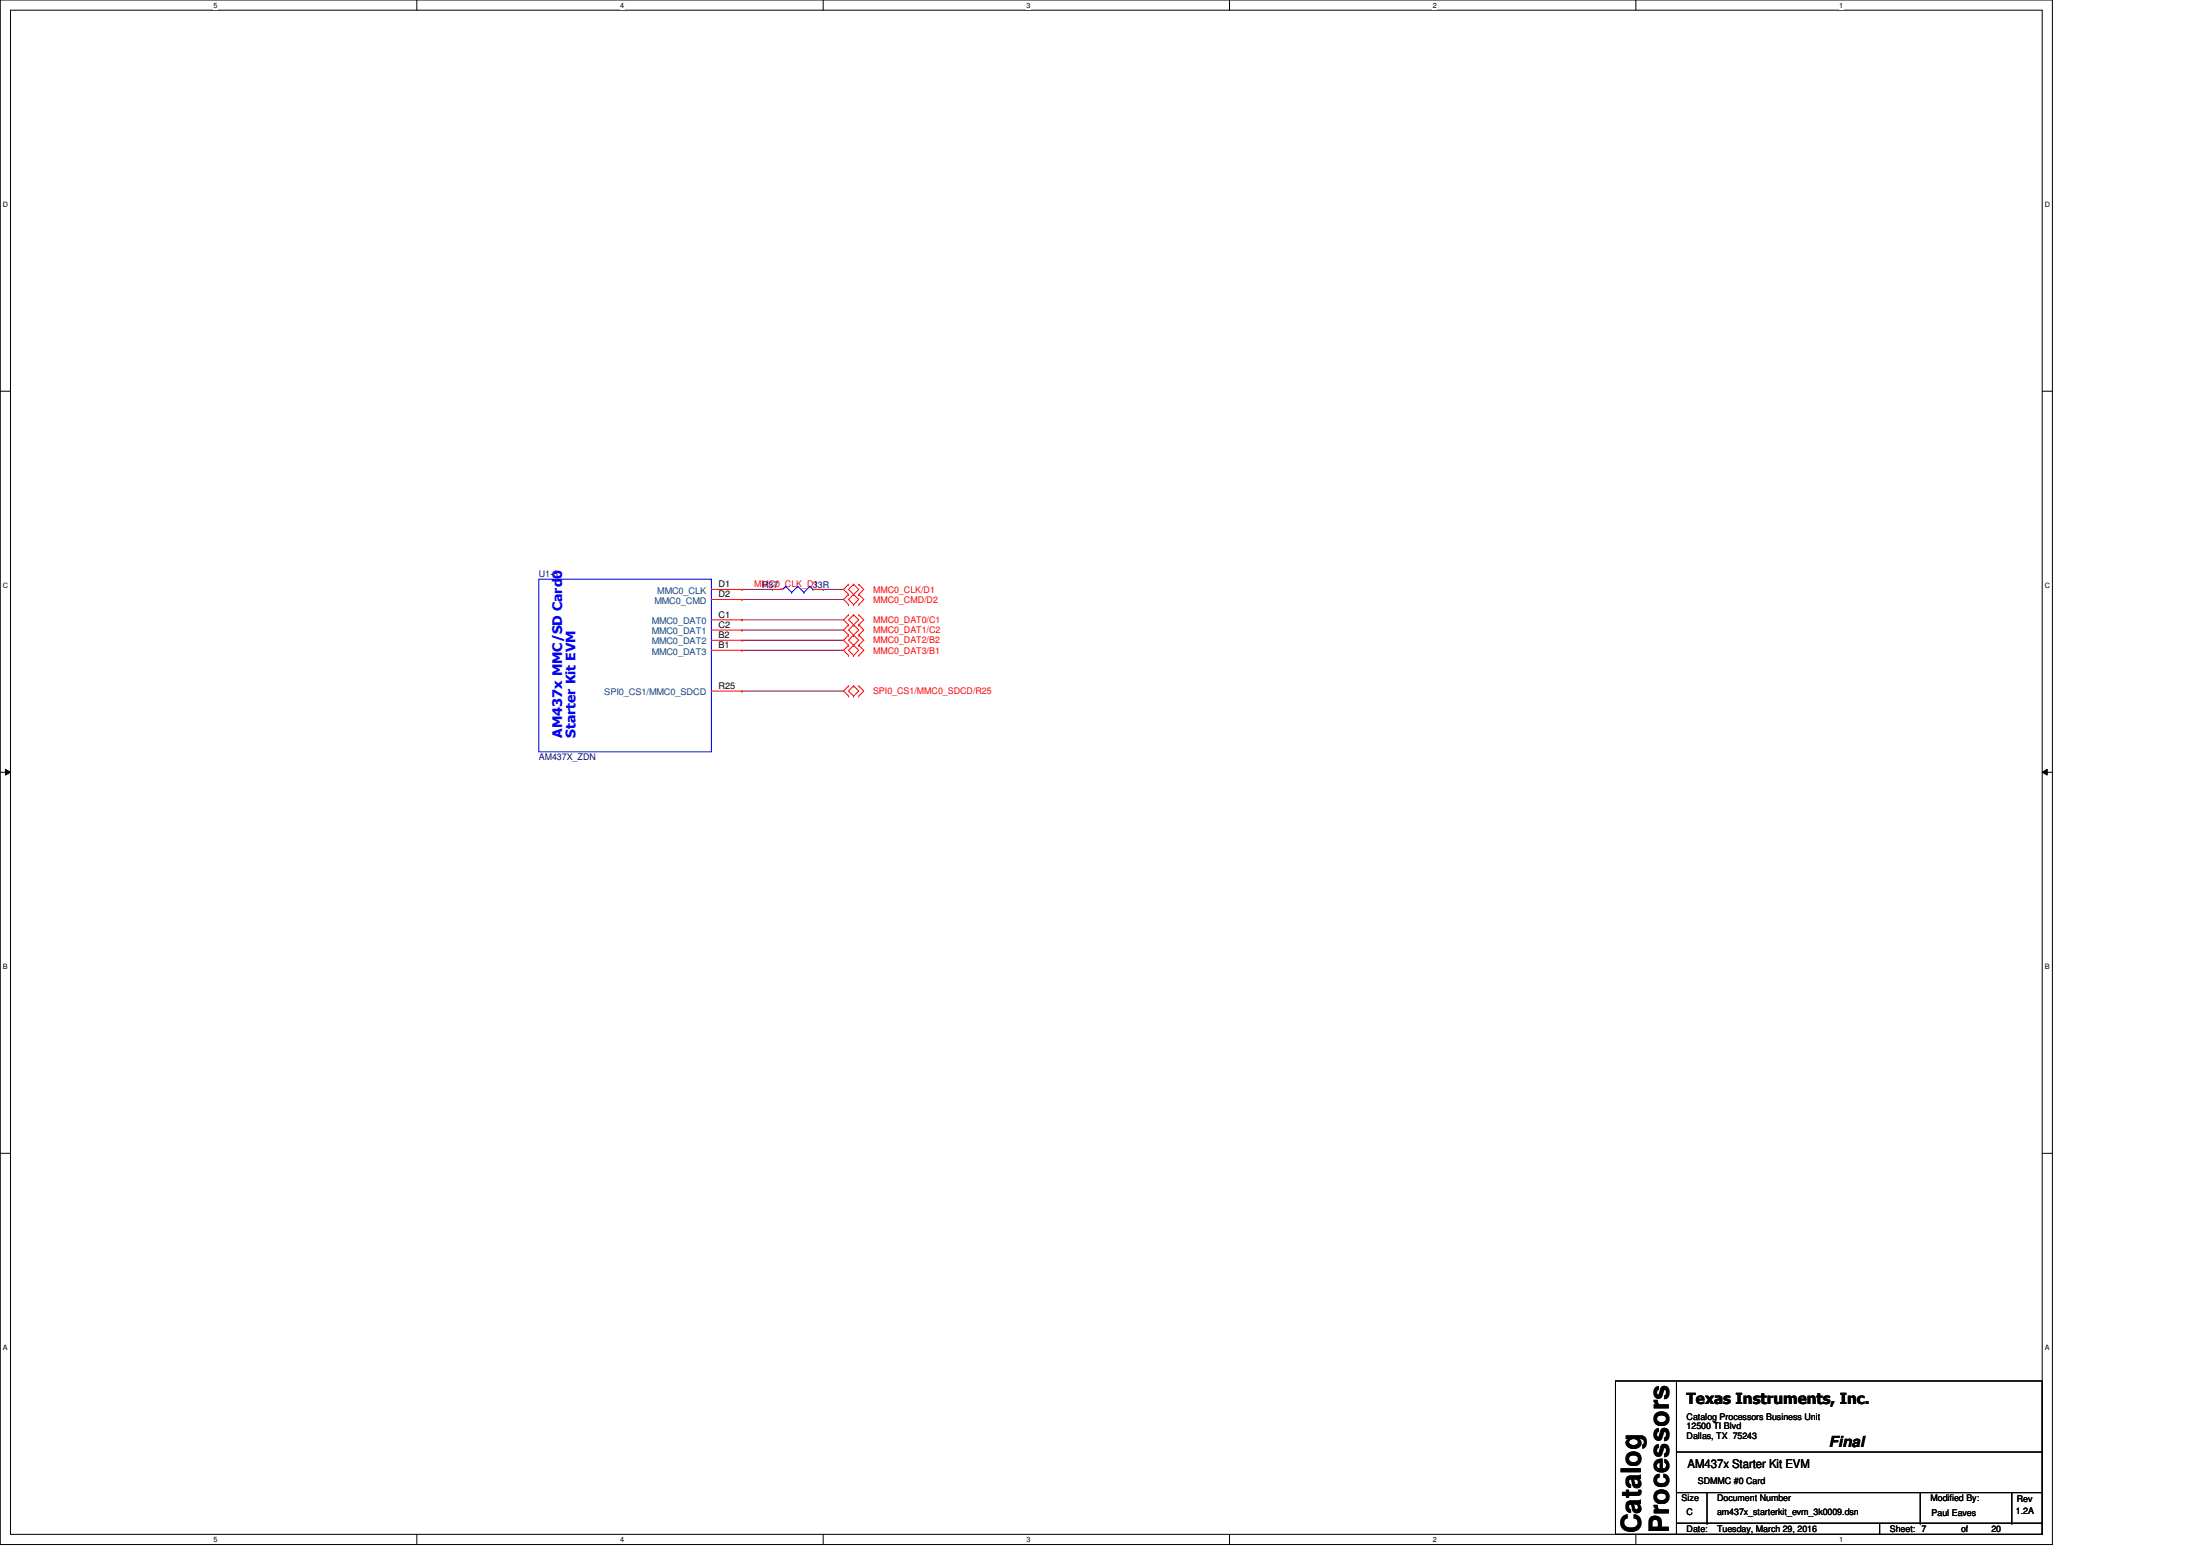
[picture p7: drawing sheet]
<svg xmlns="http://www.w3.org/2000/svg" width="297mm" height="210mm" viewBox="0 0 297 210" stroke-linecap="round" stroke-linejoin="round" font-family="sans-serif">
<path d="M0 0h277.1v208.5h-277.1zM1.4 1.4h274.3v205.7h-274.3z" fill="none" stroke="#000" stroke-width=".14"/>
<g fill="#fff">
<path d="M28.8 .1h.6v1.1h-.6z"/>
<path d="M28.8 207.3h.6v1.1h-.6z"/>
</g>
<path d="M56.3 0v1.4M56.3 207.1v1.4" fill="none" stroke="#000" stroke-width=".14"/>
<g fill="#fff">
<path d="M83.7 .1h.6v1.1h-.6z"/>
<path d="M83.7 207.3h.6v1.1h-.6z"/>
</g>
<path d="M111.1 0v1.4M111.1 207.1v1.4" fill="none" stroke="#000" stroke-width=".14"/>
<g fill="#fff">
<path d="M138.6 .1h.5v1.1h-.5z"/>
<path d="M138.6 207.3h.5v1.1h-.5z"/>
</g>
<path d="M166 0v1.4M166 207.1v1.4" fill="none" stroke="#000" stroke-width=".14"/>
<g fill="#fff">
<path d="M193.4 .1h.6v1.1h-.6z"/>
<path d="M193.4 207.3h.6v1.1h-.6z"/>
</g>
<path d="M220.9 0v1.4M220.9 207.1v1.4" fill="none" stroke="#000" stroke-width=".14"/>
<g fill="#fff">
<path d="M248.3 .1h.6v1.1h-.6z"/>
<path d="M248.3 207.3h.6v1.1h-.6z"/>
<path d="M.4 27.1h.7v1.1h-.7z"/>
<path d="M276.1 27.1h.7v1.1h-.7z"/>
<path d="M.4 78.5h.7v1.1h-.7z"/>
<path d="M276.1 78.5h.7v1.1h-.7z"/>
</g>
<path d="M0 52.8h1.4M275.7 52.8h1.4" fill="none" stroke="#000" stroke-width=".14"/>
<g fill="#fff">
<path d="M.4 130h.7v1.1h-.7z"/>
<path d="M276.1 130h.6v1.1h-.6z"/>
</g>
<path d="M0 104.2h1.4M.7 103.8l.7 .4-.7 .4zM275.7 104.2l.7-.4v.8zM275.7 104.2h1.4" fill="none" stroke="#000" stroke-width=".14"/>
<path d="M.7 103.8l.7 .4-.7 .4zM275.7 104.2l.7-.4v.8z" fill="#000"/>
<g fill="#fff">
<path d="M.4 181.4h.7v1.1h-.7z"/>
<path d="M276.1 181.4h.6v1.1h-.6z"/>
</g>
<g fill="none" stroke="#000" stroke-width=".14">
<path d="M0 155.7h1.4M275.7 155.7h1.4M218.1 186.4h57.6v20.7h-57.6zM226.4 186.4v20.6M226.4 196h49.3M275.7 196h.1M226.4 207h.1M226.4 201.5h49.3M226.4 205.6h49.3M230.5 205.6h.1M230.5 201.5v4.1M253.8 207h.1"/>
<path d="M253.8 205.6v1.4M259.3 205.6h.1M259.3 201.5v4.1M271.6 205.6h.1M271.6 201.5v4.1M275.7 201.5h.1M275.7 205.6h.1"/>
</g>
<g fill="none" stroke="#800040" stroke-width=".14">
<path d="M100.2 79.6h.1M100.2 79.6h4.1M111.1 79.6h.1M111.1 79.6h2.8M100.2 80.9h.1M100.2 83.7h.1M100.2 85h.1M100.2 86.4h.1M100.2 87.8h.1M100.2 93.3h.1M100.2 80.9h13.7M100.2 83.7h13.7"/>
<path d="M100.2 85h13.7M100.2 86.4h13.7M100.2 87.8h13.7M100.2 93.3h13.7"/>
</g>
<g fill="none" stroke="#f00" stroke-width=".14">
<path d="M96.1 79.6h4.1M100.2 79.6h.1M104.3 79.6h.1M104.3 79.6h1.4M109.8 79.6h1.3M111.1 79.6h.1M114.6 78.9h.1M114.6 78.9l-.7 .7 .7 .6M115.2 78.9h.1M115.2 78.9l-.6 .7 .6 .6M115.2 78.9l.7 .7-.7 .6M115.9 78.9h.1"/>
<path d="M115.9 78.9l.7 .7-.7 .6M96.1 80.9h4.1M96.1 83.7h4.1M96.1 85h4.1M96.1 86.4h4.1M96.1 87.8h4.1M96.1 93.3h4.1M100.2 80.9h.1M100.2 83.7h.1M100.2 85h.1M100.2 86.4h.1M100.2 87.8h.1"/>
<path d="M100.2 93.3h.1M114.6 80.2h.1M114.6 81.6h.1M114.6 83h.1M114.6 84.3h.1M114.6 85.7h.1M114.6 87.1h.1M114.6 88.5h.1M114.6 92.6h.1M114.6 94h.1M114.6 80.2l-.7 .7 .7 .7M114.6 83l-.7 .7 .7 .6"/>
<path d="M114.6 84.3l-.7 .7 .7 .7M114.6 87.1l-.7 .7 .7 .7M114.6 85.7l-.7 .7 .7 .7M114.6 92.6l-.7 .7 .7 .7M115.2 80.2h.1M115.2 81.6h.1M115.2 84.3h.1M115.2 83h.1M115.2 85.7h.1M115.2 87.1h.1M115.2 88.5h.1M115.2 94h.1"/>
<path d="M115.2 92.6h.1M115.2 80.2l-.6 .7 .6 .7M115.2 80.2l.7 .7-.7 .7M115.2 83l-.6 .7 1.3 1.3-.7 .7M115.2 83l.7 .7-.7 .6M115.2 84.3l-.6 .7 1.3 1.4-.7 .7M115.2 85.7l-.6 .7 .6 .7M115.2 87.1l-.6 .7 .6 .7M115.2 87.1l.7 .7-.7 .7M115.2 92.6l-.6 .7 .6 .7M115.2 92.6l.7 .7-.7 .7M115.9 80.2h.1"/>
<path d="M115.9 81.6h.1M115.9 83h.1M115.9 84.3h.1M115.9 85.7h.1M115.9 87.1h.1M115.9 88.5h.1M115.9 92.6h.1M115.9 94h.1M115.9 80.2l.7 .7-.7 .7M115.9 83l.7 .7-.7 .6M115.9 87.1l.7 .7-.7 .7M115.9 84.3l.7 .7-.7 .7"/>
<path d="M115.9 85.7l.7 .7-.7 .7M115.9 92.6l.7 .7-.7 .7"/>
</g>
<g fill="none" stroke="#00f" stroke-width=".14">
<path d="M72.7 78.2h23.4v23.3h-23.4zM106.1 79.1h.1M106.1 79.1l.8 .9M106.1 79.1l-.4 .5M106.9 80h.1M107.7 79.1h.1M107.7 79.1l-.8 .9M107.7 79.1l.8 .9M108.5 80h.1M109.4 79.1h.1M109.4 79.1l-.9 .9M109.4 79.1l.4 .5"/>
<path d="M109.8 79.6h.1"/>
</g>
<g font-size="3.7">
<text x="221.5" y="207" transform="rotate(-90 221.5 207)">Catalog</text>
<text x="225.3" y="207" transform="rotate(-90 225.3 207)">Processors</text>
</g>
<g font-size="2.1">
<text x="227.7" y="189.5">Texas Instruments, Inc.</text>
<text x="246.9" y="195.3">Final</text>
</g>
<g font-size="1.8" fill="#00f">
<text x="75.9" y="99.6" transform="rotate(-90 75.9 99.6)">AM437x MMC/SD Card0</text>
<text x="77.7" y="99.6" transform="rotate(-90 77.7 99.6)">Starter Kit EVM</text>
</g>
<text font-size="1.6" x="227.9" y="198.2">AM437x Starter Kit EVM</text>
<g font-size="1.2" fill="#000080">
<text x="72.7" y="77.9">U1-6</text>
<text x="102.9" y="79.3">R37</text>
<text x="109.8" y="79.3">33R</text>
<text x="72.7" y="102.6">AM437X_ZDN</text>
</g>
<g font-size="1.2" fill="#004080">
<text x="88.4" y="81.5">MMC0_CMD</text>
<text x="88.7" y="80.1">MMC0_CLK</text>
<text x="88" y="84.2">MMC0_DAT0</text>
<text x="88" y="85.6">MMC0_DAT1</text>
<text x="88" y="87">MMC0_DAT2</text>
<text x="88" y="88.3">MMC0_DAT3</text>
<text x="81.6" y="93.9">SPI0_CS1/MMC0_SDCD</text>
</g>
<g font-size="1.2">
<text x="97" y="79.3">D1</text>
<text x="97" y="80.6">D2</text>
<text x="97" y="83.4">C1</text>
<text x="97" y="84.8">C2</text>
<text x="97" y="86.1">B2</text>
<text x="97" y="87.5">B1</text>
<text x="97" y="93">R25</text>
<text x="227.7" y="191.6">Catalog Processors Business Unit</text>
<text x="227.7" y="192.9">12500 TI Blvd</text>
<text x="227.7" y="194.2">Dallas, TX 75243</text>
<text x="227.1" y="202.6">Size</text>
<text x="229.2" y="200.3">SDMMC #0 Card</text>
<text x="231.8" y="202.6">Document Number</text>
<text x="260.6" y="202.6">Modified By:</text>
<text x="272.3" y="202.8">Rev</text>
<text x="227.7" y="206.7">Date:</text>
<text x="227.7" y="204.5">C</text>
<text x="231.8" y="206.9">Tuesday, March 29, 2016</text>
<text x="231.8" y="204.5">am437x_starterkit_evm_3k0009.dsn</text>
<text x="255.2" y="206.7">Sheet: 7</text>
<text x="260.8" y="204.7">Paul Eaves</text>
<text x="264.8" y="206.7">of</text>
<text x="268.9" y="206.9">20</text>
<text x="272.2" y="204.4">1.2A</text>
</g>
<g font-size="1.2" fill="#f00">
<text x="101.8" y="79.2">MMC0_CLK_D1</text>
<text x="117.9" y="80">MMC0_CLK/D1</text>
<text x="117.9" y="81.4">MMC0_CMD/D2</text>
<text x="117.9" y="84.1">MMC0_DAT0/C1</text>
<text x="117.9" y="85.5">MMC0_DAT1/C2</text>
<text x="117.9" y="86.8">MMC0_DAT2/B2</text>
<text x="117.9" y="88.2">MMC0_DAT3/B1</text>
<text x="117.9" y="93.7">SPI0_CS1/MMC0_SDCD/R25</text>
</g>
<g font-size="1">
<text x="28.8" y="1">5</text>
<text x="83.7" y="1">4</text>
<text x="138.6" y="1">3</text>
<text x="193.4" y="1">2</text>
<text x="248.3" y="1">1</text>
<text x=".4" y="28">D</text>
<text x="276.1" y="28">D</text>
<text x=".4" y="79.4">C</text>
<text x="276.1" y="79.4">C</text>
<text x=".4" y="130.9">B</text>
<text x="276.1" y="130.9">B</text>
<text x=".4" y="182.3">A</text>
<text x="276.1" y="182.3">A</text>
<text x="28.8" y="208.2">5</text>
<text x="83.7" y="208.2">4</text>
<text x="138.6" y="208.2">3</text>
<text x="193.4" y="208.2">2</text>
<text x="248.3" y="208.2">1</text>
</g>
</svg>
